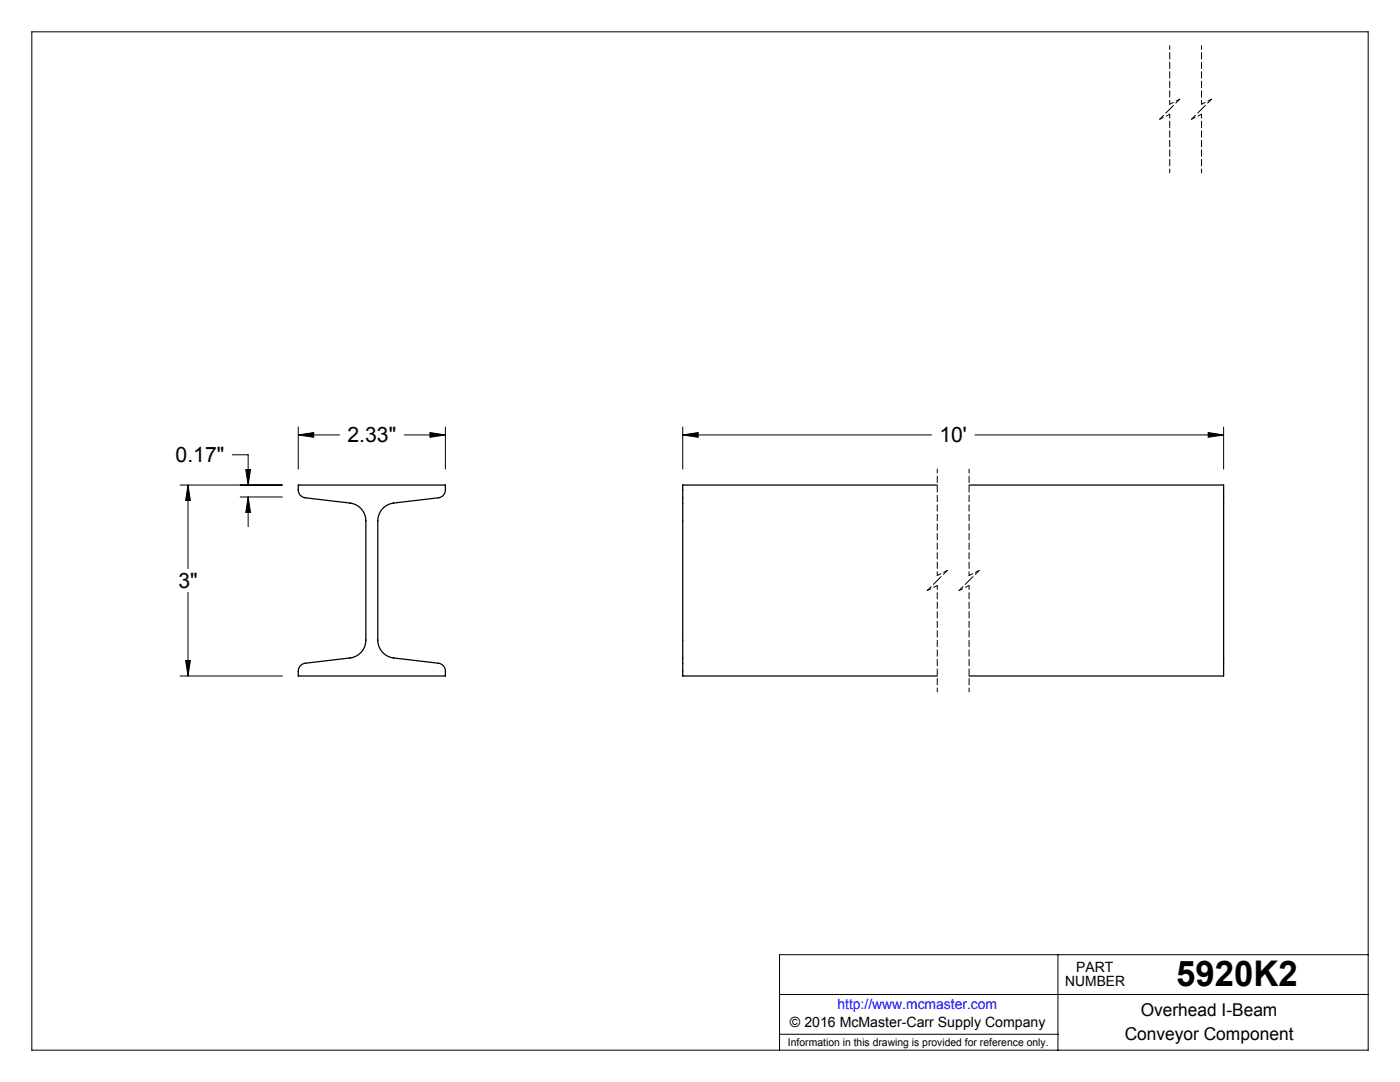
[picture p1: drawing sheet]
<svg xmlns="http://www.w3.org/2000/svg" width="279mm" height="216mm" viewBox="0 0 279 216" stroke-linecap="round" stroke-linejoin="round" font-family="sans-serif">
<g fill="none" stroke="#000" stroke-width=".2">
<path d="M6.3 6.3h266.8v203.2h-266.8zM35.9 96.8h20.4M37.5 96.8l.5 3.1h-1zM37.5 96.8v16.7M46.3 90.7h3.2v6.1M47.9 99.2h8.4M49 93.7h1l-.5 3.1zM49.5 99.2l.5 3h-1zM49.5 99.2v5.9M59.5 86.8l3.1-.5v1zM59.5 85.2v8.4M59.5 86.8h8.3"/>
<path d="M80.7 86.8h8.2M85.8 86.3l3.1 .5-3.1 .5zM88.9 85.2v8.4M136.3 86.8l3-.5v1zM136.3 86.8h49.6M136.3 85.2v8.4M194.6 86.8h49.6M241.1 86.3l3.1 .5-3.1 .5zM244.2 85.2v8.4M37.5 118.2v16.7M35.9 134.9h20.4M37 131.8h1l-.5 3.1z"/>
<path d="M155.6 198.4h117.5M211.1 190.5v19M273.1 190.5h-117.5v19M155.6 206.4h55.5"/>
</g>
<g fill="none" stroke="#000" stroke-width=".2" stroke-dasharray="1.3 .6" stroke-dashoffset=".5">
<path d="M233.4 9.1v11.7M239.8 9.1v11.7M231.4 23.8l2-1M233.4 20.8l2-1M233.4 22.8v11.7M237.8 23.8l2-1M239.8 20.8l2-1M239.8 22.8v11.7M187.1 93.6v21.2M193.4 93.6v21.2M185.1 117.8l2-1M187.1 114.8l2-1"/>
<path d="M187.1 116.8v21.3M191.4 117.8l2-1M193.4 114.8l2-1M193.4 116.8v21.3"/>
</g>
<path d="M235.4 19.8l-2 2M241.8 19.8l-2 2M233.4 21.8l-2 2M239.8 21.8l-2 2M187.1 115.8l-2 2M189.1 113.8l-2 2M193.4 115.8l-2 2M195.4 113.8l-2 2" fill="none" stroke="#000" stroke-width=".2" stroke-dasharray="1.3 .6" stroke-dashoffset=".2"/>
<path d="M85.8 86.3l3.1 .5-3.1 .5zM59.5 86.8l3.1-.5v1zM37.5 96.8l.5 3.1h-1zM37 131.8h1l-.5 3.1zM49.5 99.2l.5 3h-1zM49 93.7h1l-.5 3.1zM136.3 86.8l3-.5v1zM241.1 86.3l3.1 .5-3.1 .5z" fill="#000"/>
<path d="M59.5 96.8h29.4a2.14 2.14 0 0 1-.6 2.2l-.8 .3-8.9 1.1a3.6 3.6 0 0 0-3.2 3.5v23.8a3.6 3.6 0 0 0 3.2 3.6l8.9 1a1.59 1.59 0 0 1 1.4 1.6v1h-29.4a2.14 2.14 0 0 1 .6-2.2l.8-.4 9-1a3.6 3.6 0 0 0 3.1-3.6v-23.8a3.6 3.6 0 0 0-3.1-3.5l-9-1.1a1.59 1.59 0 0 1-1.4-1.5zM187.1 96.8h-50.8v38.1h50.8M193.4 96.8h50.8v38.1h-50.8" fill="none" stroke="#000" stroke-width=".25"/>
<text font-size="7.1" x="234.7" y="196.8">5920K2</text>
<g font-size="4.2">
<text x="69.3" y="88.2">2.33&quot;</text>
<text x="187.5" y="88.2">10'</text>
<text x="35" y="92.2">0.17&quot;</text>
<text x="35.6" y="117.2">3&quot;</text>
</g>
<g font-size="3.5">
<text x="227.7" y="202.8">Overhead I-Beam</text>
<text x="224.5" y="207.5">Conveyor Component</text>
</g>
<g font-size="2.8">
<text x="212.6" y="196.8">NUMBER</text>
<text x="214.8" y="194">PART</text>
<text x="157.7" y="205">© 2016 McMaster-Carr Supply Company</text>
</g>
<text font-size="2.8" fill="#00f" x="167.1" y="201.4">http://www.mcmaster.com</text>
<text font-size="2.1" x="157.3" y="208.6">Information in this drawing is provided for reference only.</text>
</svg>
